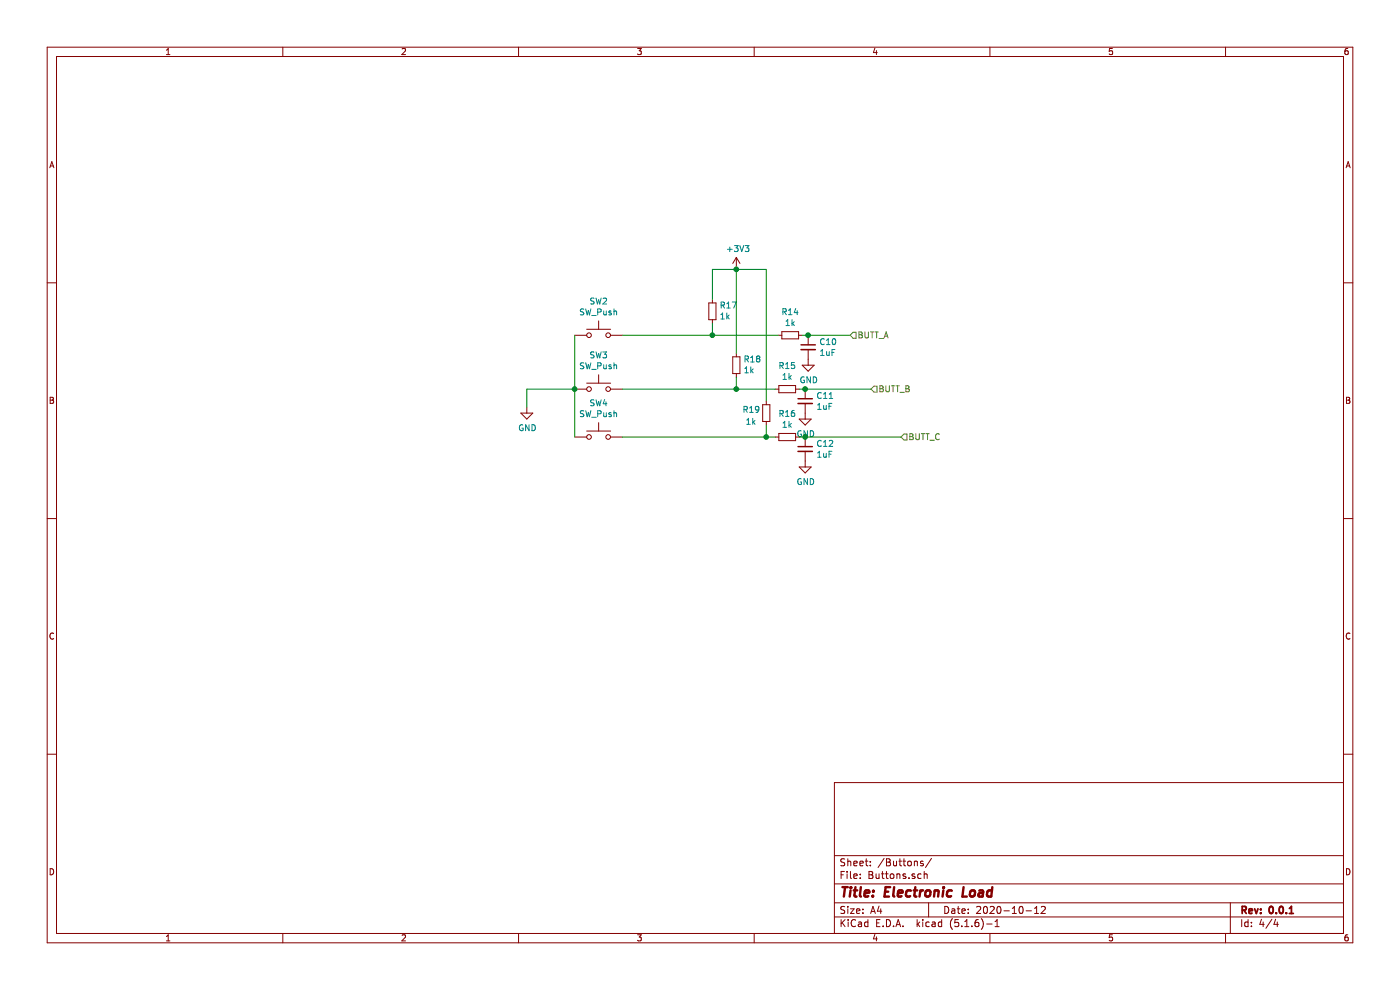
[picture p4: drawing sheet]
EESchema Schematic File Version 4
EELAYER 30 0
EELAYER END
$Descr A4 11693 8268
encoding utf-8
Sheet 4 4
Title "Electronic Load"
Date "2020-10-12"
Rev "0.0.1"
Comp ""
Comment1 ""
Comment2 ""
Comment3 ""
Comment4 ""
$EndDescr
$Comp
L Switch:SW_Push SW2
U 1 1
P 5000 2800
F 0 "SW2" H 5000 3085 50  0000 C CNN
F 1 "SW_Push" H 5000 2994 50  0000 C CNN
F 2 "Button_Switch_THT:SW_PUSH_6mm_H4.3mm" H 5000 3000 50  0001 C CNN
F 3 "~" H 5000 3000 50  0001 C CNN
F 4 "CKN9078-ND" H 5000 2800 50  0001 C CNN "Digikey"
F 5 "C221879" H 5000 2800 50  0001 C CNN "LCSC"
	1    5000 2800
	1    0    0    -1  
$EndComp
$Comp
L Switch:SW_Push SW3
U 1 1
P 5000 3250
F 0 "SW3" H 5000 3535 50  0000 C CNN
F 1 "SW_Push" H 5000 3444 50  0000 C CNN
F 2 "Button_Switch_THT:SW_PUSH_6mm_H4.3mm" H 5000 3450 50  0001 C CNN
F 3 "~" H 5000 3450 50  0001 C CNN
F 4 "" H 5000 3250 50  0001 C CNN "Digikey"
F 5 "C221879" H 5000 3250 50  0001 C CNN "LCSC"
	1    5000 3250
	1    0    0    -1  
$EndComp
$Comp
L Switch:SW_Push SW4
U 1 1
P 5000 3650
F 0 "SW4" H 5000 3935 50  0000 C CNN
F 1 "SW_Push" H 5000 3844 50  0000 C CNN
F 2 "Button_Switch_THT:SW_PUSH_6mm_H4.3mm" H 5000 3850 50  0001 C CNN
F 3 "~" H 5000 3850 50  0001 C CNN
F 4 "" H 5000 3650 50  0001 C CNN "Digikey"
F 5 "C221879" H 5000 3650 50  0001 C CNN "LCSC"
	1    5000 3650
	1    0    0    -1  
$EndComp
Wire Wire Line
	4800 2800 4800 3250
Connection ~ 4800 3250
Wire Wire Line
	4800 3250 4800 3650
Wire Wire Line
	4800 3250 4400 3250
Wire Wire Line
	4400 3250 4400 3400
$Comp
L power:GND #PWR0128
U 1 1
P 4400 3400
F 0 "#PWR0128" H 4400 3150 50  0001 C CNN
F 1 "GND" H 4405 3227 50  0000 C CNN
F 2 "" H 4400 3400 50  0001 C CNN
F 3 "" H 4400 3400 50  0001 C CNN
	1    4400 3400
	1    0    0    -1  
$EndComp
$Comp
L Device:R_Small R14
U 1 1
P 6600 2800
F 0 "R14" V 6404 2800 50  0000 C CNN
F 1 "1k" V 6495 2800 50  0000 C CNN
F 2 "Resistor_SMD:R_0603_1608Metric_Pad1.05x0.95mm_HandSolder" H 6600 2800 50  0001 C CNN
F 3 "~" H 6600 2800 50  0001 C CNN
F 4 "" V 6600 2800 50  0001 C CNN "Digikey"
F 5 "C441891" V 6600 2800 50  0001 C CNN "LCSC"
	1    6600 2800
	0    1    1    0   
$EndComp
$Comp
L Device:R_Small R15
U 1 1
P 6575 3250
F 0 "R15" V 6379 3250 50  0000 C CNN
F 1 "1k" V 6470 3250 50  0000 C CNN
F 2 "Resistor_SMD:R_0603_1608Metric_Pad1.05x0.95mm_HandSolder" H 6575 3250 50  0001 C CNN
F 3 "~" H 6575 3250 50  0001 C CNN
F 4 "" V 6575 3250 50  0001 C CNN "Digikey"
F 5 "C441891" V 6575 3250 50  0001 C CNN "LCSC"
	1    6575 3250
	0    1    1    0   
$EndComp
$Comp
L Device:R_Small R16
U 1 1
P 6575 3650
F 0 "R16" V 6379 3650 50  0000 C CNN
F 1 "1k" V 6470 3650 50  0000 C CNN
F 2 "Resistor_SMD:R_0603_1608Metric_Pad1.05x0.95mm_HandSolder" H 6575 3650 50  0001 C CNN
F 3 "~" H 6575 3650 50  0001 C CNN
F 4 "" V 6575 3650 50  0001 C CNN "Digikey"
F 5 "C441891" V 6575 3650 50  0001 C CNN "LCSC"
	1    6575 3650
	0    1    1    0   
$EndComp
$Comp
L Device:C_Small C10
U 1 1
P 6750 2900
F 0 "C10" H 6842 2946 50  0000 L CNN
F 1 "1uF" H 6842 2855 50  0000 L CNN
F 2 "Capacitor_SMD:C_0603_1608Metric_Pad1.05x0.95mm_HandSolder" H 6750 2900 50  0001 C CNN
F 3 "~" H 6750 2900 50  0001 C CNN
F 4 "" H 6750 2900 50  0001 C CNN "Digikey"
F 5 "C696843" H 6750 2900 50  0001 C CNN "LCSC"
	1    6750 2900
	1    0    0    -1  
$EndComp
$Comp
L Device:C_Small C11
U 1 1
P 6725 3350
F 0 "C11" H 6817 3396 50  0000 L CNN
F 1 "1uF" H 6817 3305 50  0000 L CNN
F 2 "Capacitor_SMD:C_0603_1608Metric_Pad1.05x0.95mm_HandSolder" H 6725 3350 50  0001 C CNN
F 3 "~" H 6725 3350 50  0001 C CNN
F 4 "" H 6725 3350 50  0001 C CNN "Digikey"
F 5 "C696843" H 6725 3350 50  0001 C CNN "LCSC"
	1    6725 3350
	1    0    0    -1  
$EndComp
$Comp
L Device:C_Small C12
U 1 1
P 6725 3750
F 0 "C12" H 6817 3796 50  0000 L CNN
F 1 "1uF" H 6817 3705 50  0000 L CNN
F 2 "Capacitor_SMD:C_0603_1608Metric_Pad1.05x0.95mm_HandSolder" H 6725 3750 50  0001 C CNN
F 3 "~" H 6725 3750 50  0001 C CNN
F 4 "" H 6725 3750 50  0001 C CNN "Digikey"
F 5 "C696843" H 6725 3750 50  0001 C CNN "LCSC"
	1    6725 3750
	1    0    0    -1  
$EndComp
$Comp
L power:GND #PWR0129
U 1 1
P 6750 3000
F 0 "#PWR0129" H 6750 2750 50  0001 C CNN
F 1 "GND" H 6755 2827 50  0000 C CNN
F 2 "" H 6750 3000 50  0001 C CNN
F 3 "" H 6750 3000 50  0001 C CNN
	1    6750 3000
	1    0    0    -1  
$EndComp
$Comp
L power:GND #PWR0130
U 1 1
P 6725 3450
F 0 "#PWR0130" H 6725 3200 50  0001 C CNN
F 1 "GND" H 6730 3277 50  0000 C CNN
F 2 "" H 6725 3450 50  0001 C CNN
F 3 "" H 6725 3450 50  0001 C CNN
	1    6725 3450
	1    0    0    -1  
$EndComp
$Comp
L power:GND #PWR0131
U 1 1
P 6725 3850
F 0 "#PWR0131" H 6725 3600 50  0001 C CNN
F 1 "GND" H 6730 3677 50  0000 C CNN
F 2 "" H 6725 3850 50  0001 C CNN
F 3 "" H 6725 3850 50  0001 C CNN
	1    6725 3850
	1    0    0    -1  
$EndComp
Wire Wire Line
	6675 3650 6725 3650
Wire Wire Line
	6675 3250 6725 3250
Wire Wire Line
	6700 2800 6750 2800
Wire Wire Line
	6750 2800 7100 2800
Connection ~ 6750 2800
Connection ~ 6725 3250
Connection ~ 6725 3650
$Comp
L Device:R_Small R17
U 1 1
P 5950 2600
F 0 "R17" H 5891 2554 50  0000 R CNN
F 1 "1k" H 5891 2645 50  0000 R CNN
F 2 "Resistor_SMD:R_0603_1608Metric_Pad1.05x0.95mm_HandSolder" H 5950 2600 50  0001 C CNN
F 3 "~" H 5950 2600 50  0001 C CNN
F 4 "" H 5950 2600 50  0001 C CNN "Digikey"
F 5 "C441891" H 5950 2600 50  0001 C CNN "LCSC"
	1    5950 2600
	-1   0    0    1   
$EndComp
$Comp
L Device:R_Small R18
U 1 1
P 6150 3050
F 0 "R18" H 6091 3004 50  0000 R CNN
F 1 "1k" H 6091 3095 50  0000 R CNN
F 2 "Resistor_SMD:R_0603_1608Metric_Pad1.05x0.95mm_HandSolder" H 6150 3050 50  0001 C CNN
F 3 "~" H 6150 3050 50  0001 C CNN
F 4 "" H 6150 3050 50  0001 C CNN "Digikey"
F 5 "C441891" H 6150 3050 50  0001 C CNN "LCSC"
	1    6150 3050
	-1   0    0    1   
$EndComp
$Comp
L Device:R_Small R19
U 1 1
P 6400 3450
F 0 "R19" H 6600 3425 50  0000 R CNN
F 1 "1k" H 6575 3525 50  0000 R CNN
F 2 "Resistor_SMD:R_0603_1608Metric_Pad1.05x0.95mm_HandSolder" H 6400 3450 50  0001 C CNN
F 3 "~" H 6400 3450 50  0001 C CNN
F 4 "" H 6400 3450 50  0001 C CNN "Digikey"
F 5 "C441891" H 6400 3450 50  0001 C CNN "LCSC"
	1    6400 3450
	-1   0    0    1   
$EndComp
$Comp
L power:+3V3 #PWR0132
U 1 1
P 6150 2250
F 0 "#PWR0132" H 6150 2100 50  0001 C CNN
F 1 "+3V3" H 6165 2423 50  0000 C CNN
F 2 "" H 6150 2250 50  0001 C CNN
F 3 "" H 6150 2250 50  0001 C CNN
	1    6150 2250
	1    0    0    -1  
$EndComp
Wire Wire Line
	6150 3250 6150 3150
Wire Wire Line
	6725 3250 7275 3250
Wire Wire Line
	6150 2950 6150 2250
Wire Wire Line
	5950 2800 5950 2700
Wire Wire Line
	5950 2250 6150 2250
Wire Wire Line
	5950 2500 5950 2250
Connection ~ 6150 2250
Wire Wire Line
	6400 3650 6400 3550
Wire Wire Line
	6400 2250 6150 2250
Wire Wire Line
	6400 3350 6400 2250
Wire Wire Line
	6400 3650 6475 3650
Text HLabel 7100 2800 2    50   Input ~ 0
BUTT_A
Text HLabel 7275 3250 2    50   Input ~ 0
BUTT_B
Text HLabel 7525 3650 2    50   Input ~ 0
BUTT_C
Wire Wire Line
	5200 2800 5950 2800
Connection ~ 5950 2800
Wire Wire Line
	5950 2800 6500 2800
Wire Wire Line
	5200 3250 6150 3250
Connection ~ 6150 3250
Wire Wire Line
	6150 3250 6475 3250
Wire Wire Line
	6725 3650 7525 3650
Wire Wire Line
	5200 3650 6400 3650
Connection ~ 6400 3650
$EndSCHEMATC
